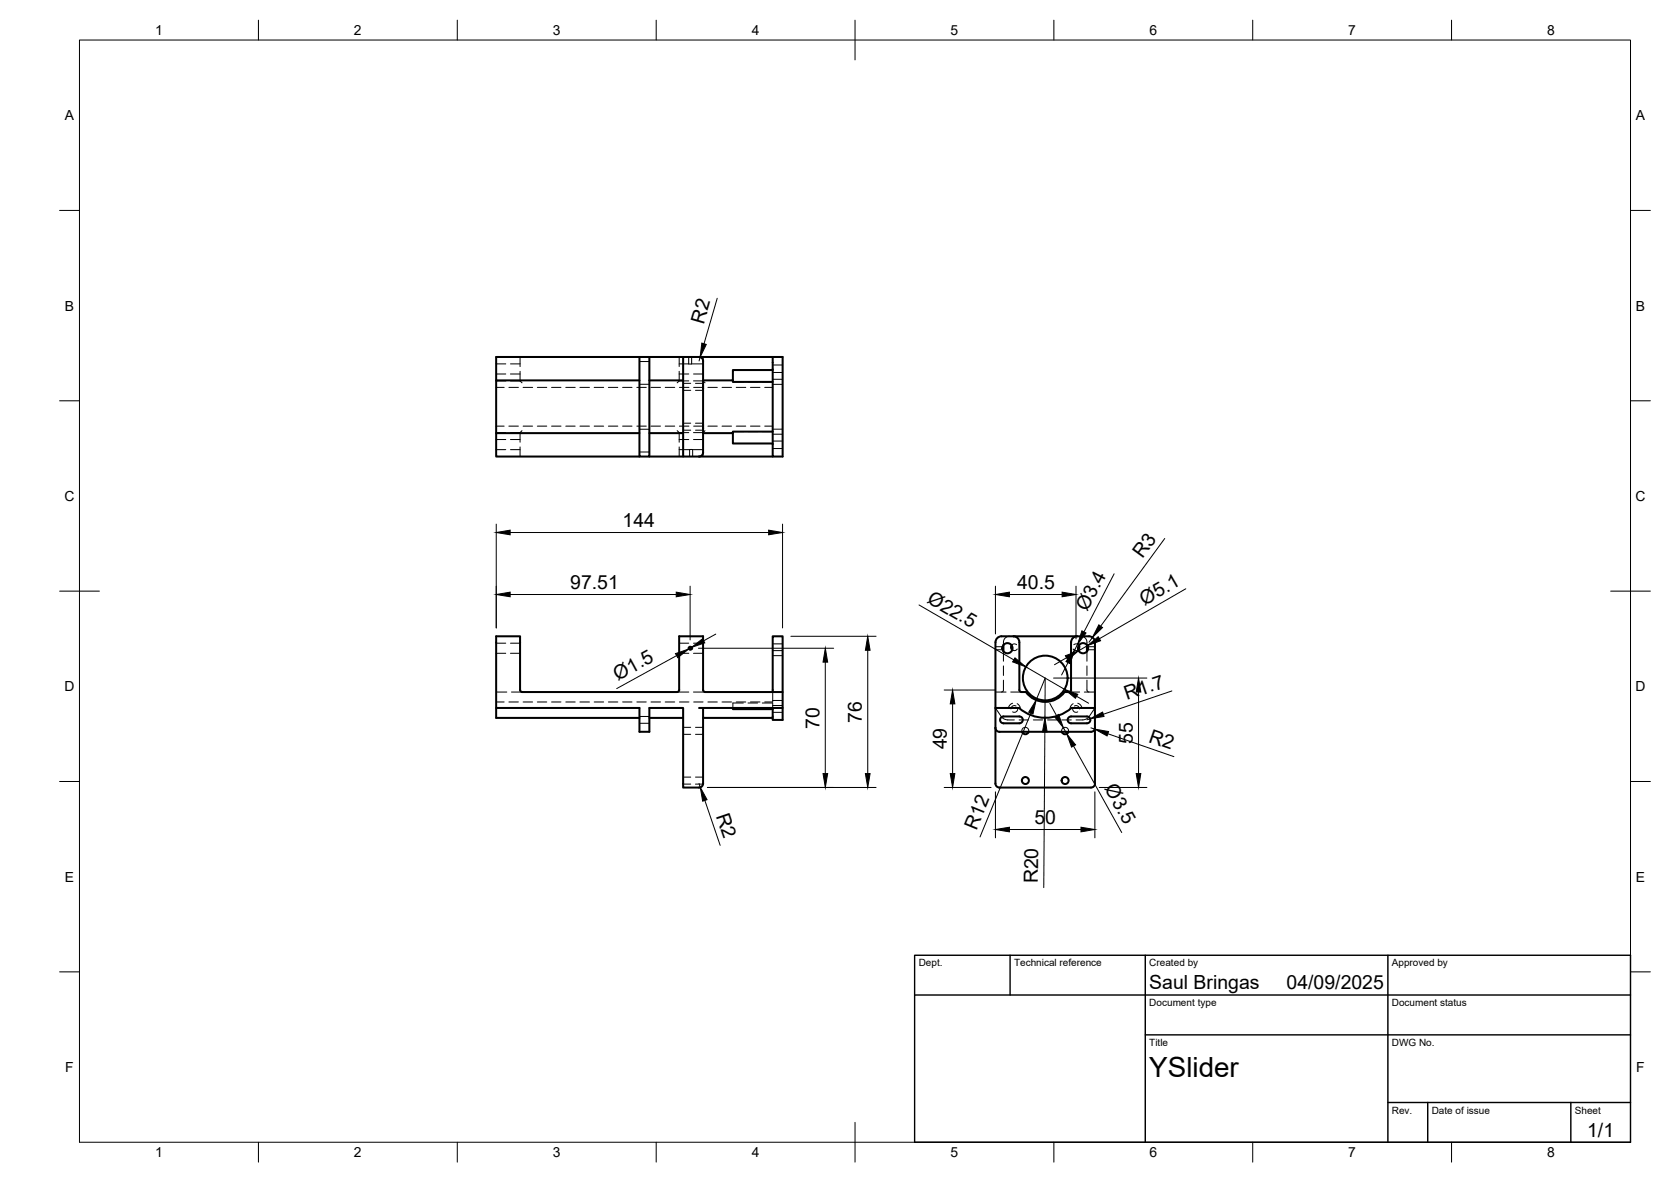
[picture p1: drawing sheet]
<svg xmlns="http://www.w3.org/2000/svg" width="420mm" height="297mm" viewBox="0 0 420 297" stroke-linecap="round" stroke-linejoin="round" font-family="sans-serif">
<!-- layer: Visible -->
<g fill="none" stroke="#000" stroke-width=".51">
<path d="M160.8 89.7h2.5v25h-2.5zM160.8 95.6h-36v13.2M160.8 89.7h-36v5.9M163.3 89.7h31M163.3 95.6h8.5M171.8 89.7v25h4M175.8 89.7a1.01 1.01 0 0 1 1 1v7M176.8 97.7v16a1.01 1.01 0 0 1-1 1M176.8 96.8v.9M184.3 95.6v.4h10M194.3 89.7h2.5v25h-2.5zM194.3 93h-10v2.6h-7.5"/>
<path d="M160.8 108.8h-36v5.9h36M163.3 114.7h8.5M163.3 108.8h8.5M175.8 114.7h18.5M176.8 106.8v.9M184.3 108.8v2.6h10M194.3 108.5h-10v.3h-7.5M254.8 159.9a1.49 1.49 0 0 1 1.5 1.5M270.8 159.9a1.49 1.49 0 0 0-1.5 1.5M124.8 177.9v2.5h36M130.8 173.4v-13.5h-6v18h36v6h2.5v-6h8.5v20h4a1.01 1.01 0 0 0 1-1v-19M130.8 173.4v.2l.5 .3"/>
<path d="M131.3 173.9h39M170.8 173.4v-13.5h6v13.5M170.8 173.4l-.1 .2-.4 .3M175.8 177.9h18.5M176.8 173.4l.1 .2 .4 .3M177.3 173.9h19.5M184.3 177.9v.3h10M194.3 173.9v-14h2.5v21h-2.5v-3h2.5M250.3 161.4v35.5a1.01 1.01 0 0 0 1 1h23a1.01 1.01 0 0 0 1-1v-35.5M250.3 177.9h5.9M250.3 161.4a1.49 1.49 0 0 1 1.5-1.5h22a1.49 1.49 0 0 1 1.5 1.5M252.3 162.1v1.6"/>
<path d="M254.4 162.2a.86 .86 0 0 0 .1 1.1M256.2 177.9a10 10 0 0 0 13.2 0h5.9M256.3 161.4v12M256.3 173.4l.3 .4 .2 .1M256.8 173.9h1.1M267.7 173.9h1.1M267.7 173.9a6 6 0 0 1-9.8 0M269.3 161.4v12M269.3 173.4l-.2 .4-.3 .1M271.3 162.2a.86 .86 0 0 1-.2 1.1M273.3 162.1v1.6M163.3 180.4h8.5"/>
<path d="M176.8 180.4h17.5M250.3 182.9a1.01 1.01 0 0 0 1 1h23a1.01 1.01 0 0 0 1-1M256.3 180.1h-4a.86 .86 0 0 0-.8 .8 .86 .86 0 0 0 .8 .9h4M256.3 180.1a.86 .86 0 0 1 .9 .8 .86 .86 0 0 1-.9 .9M258.7 183.9a.88 .88 0 0 1-.9 .6 .88 .88 0 0 1-.8-.6M268.7 183.9a.88 .88 0 0 1-.9 .6 .88 .88 0 0 1-.8-.6M268.7 180.3l.6-.2h4a.86 .86 0 0 1 .9 .8 .86 .86 0 0 1-.9 .9h-4a.86 .86 0 0 1-.8-.6 .86 .86 0 0 1 .2-.9z"/>
<circle cx="173.5" cy="162.9" r=".37"/>
<circle cx="253.3" cy="162.9" r="1.28"/>
<circle cx="262.8" cy="170.4" r="5.6"/>
<circle cx="272.3" cy="162.9" r="1.28"/>
<circle cx="257.8" cy="196.1" r=".88"/>
<circle cx="267.8" cy="196.1" r=".88"/>
</g>
<!-- layer: Hidden -->
<g fill="none" stroke="#000" stroke-width=".25">
<path d="M124.8 97.4h2M124.8 95.7h2.4M124.8 91.4h2.4M124.8 94h2.4M128 97.4h2.3M128.4 95.7h2.4l.5 .5M128.4 91.4h2.4M128.4 94h2.4M130.8 89.7v2.4M130.8 93.3v2.4M131.5 97.4h2.4M135.1 97.4h2.4"/>
<path d="M138.7 97.4h2.4M142.3 97.4h2.3M145.8 97.4h2.4M149.4 97.4h2.4M153 97.4h2.3M156.5 97.4h2.4M160.1 97.4h2.4M160.8 90.9h2.5M160.8 96.6h2.5M163.7 97.4h2.4M167.3 97.4h2.4M170.8 95.7l-.5 .5"/>
<path d="M170.8 89.7v2.4M170.8 93.3v2.4M170.8 95.7h2.4M170.8 91.4h2.4M170.8 94h2.4M170.8 97.4h2.4M171.8 98.1h1.9M171.8 96.3h1.9M173.2 91.4h.7M173.2 89.7v1.7M173.9 89.7v1.7M173.9 91.4h2.9"/>
<path d="M174.4 95.7h2.4l.5 .5M174.4 94h2.4M174.4 97.4h2.4M174.9 98.1h1.9M174.9 96.3h1.9M176.8 89.7v1M178 97.4h2.4M181.5 97.4h2.4M184.3 96h.1M184.3 96h2.6M185.1 97.4h2.4M188.1 96h2.4"/>
<path d="M188.7 97.4h2.4M191.7 96h2.6M192.3 97.4h2M194.3 91.7h2.5M194.3 96.6h2.5M194.3 93.6h2.5M194.3 95.3h2.5M124.8 107.1h2M124.8 108.7h2.4M124.8 110.5h2.4M124.8 113h2.4M128 107.1h2.3"/>
<path d="M128.4 108.7h2.4M128.4 110.5h2.4M128.4 113h2.4M130.8 108.7v2.4M130.8 112.3v2.4M131.3 108.2l-.5 .5M131.5 107.1h2.4M135.1 107.1h2.4M138.7 107.1h2.4M142.3 107.1h2.3M145.8 107.1h2.4M149.4 107.1h2.4"/>
<path d="M153 107.1h2.3M156.5 107.1h2.4M160.1 107.1h2.4M160.8 113.6h2.5M160.8 107.9h2.5M163.7 107.1h2.4M167.3 107.1h2.4M170.3 108.2l.5 .5h2.4M170.8 108.7v2.4M170.8 112.3v2.4M170.8 110.5h2.4M170.8 113h2.6"/>
<path d="M170.8 107.1h2.4M171.8 108.1h1.9M171.8 106.3h1.9M173.4 113h.8M173.4 113v1.7M174.2 113v1.7M174.2 113h2.6M174.4 110.5h2.4M174.4 107.1h2.4M174.9 108.1h1.9M174.9 106.3h1.9M176.8 113.7v1"/>
<path d="M177.3 108.2l-.5 .5h-2.4M178 107.1h2.4M181.5 107.1h2.4M184.3 108.5h.1M184.3 108.5h2.6M185.1 107.1h2.4M188.1 108.5h2.4M188.7 107.1h2.4M191.7 108.5h2.6M192.3 107.1h2M194.3 112.7h2.5M194.3 107.9h2.5"/>
<path d="M194.3 109.1h2.5M194.3 110.8h2.5M253.8 159.9a1.65 1.65 0 0 0-1.5 2.2M271.8 159.9a1.65 1.65 0 0 1 1.5 2.2M124.8 173.9h2.6M124.8 161.6h2.4M124.8 164.2h2.4M124.8 176.4h2M128 176.4h2.3M128.4 161.6h2.4M128.4 164.2h2.4M128.6 173.9h2.7"/>
<path d="M131.5 176.4h2.4M135.1 176.4h2.4M138.7 176.4h2.4M142.3 176.4h2.3M145.8 176.4h2.4M149.4 176.4h2.4M153 176.4h2.3M156.5 176.4h2.4M160.1 176.4h2.4M163.7 176.4h2.4M167.3 176.4h2.4M170.3 173.9h2.9"/>
<path d="M170.8 161.6h2.4M170.8 164.2h2.4M170.8 176.4h2.4M174.4 173.9h2.9M174.4 161.6h2.4M174.4 164.2h2.4M174.4 176.4h2.4M178 176.4h2.4M181.5 176.4h2.4M185.1 176.4h2.4M186.9 176.7h-2.6v1.2M188.1 176.7h2.4"/>
<path d="M188.7 176.4h2.4M191.7 176.7h2.6v1.2M194.3 173.9v2.5h-2M194.3 164.8h2.5M194.3 176h2.5M194.3 177.3h2.5M194.3 179h2.5M194.3 161.8h2.5M194.3 163.5h2.5M250.3 177.9l1.9 2.6 .8 .4h2.1M250.3 173.9h2.7M250.3 163.3h1.8"/>
<path d="M250.3 162.5h1.8M252.3 170.9v2.5l-.1 .4-.4 .1M252.3 163.7v2.5M252.3 167.4v2.3M254.1 173.9h2.7M254.6 176.7l-.7 .5-.3 .7M255.5 177.4a.86 .86 0 0 0-1.3 .8M255.6 162a.87 .87 0 0 0-1.3 .2M255.8 176.8l.5 .6 .3 .8M255.8 163.1a.85 .85 0 0 1-1.3 .2M255.9 178.2a.86 .86 0 0 1-1.3 .7M268.8 173.9h2.7"/>
<path d="M269.7 178.2a.86 .86 0 0 0 1.3 .7M269.8 163.1a.85 .85 0 0 0 1.3 .2M269.8 176.9l-.5 .5-.3 .8M270 162a.87 .87 0 0 1 1.3 .2M270.1 177.4a.86 .86 0 0 1 1.3 .8M271 176.7l.7 .5 .3 .7M272.6 173.9h2.7M273.3 170.9v2.5l.1 .3 .4 .2M273.3 163.7v2.5M273.3 167.4v2.3M273.5 163.3h1.8M273.5 162.5h1.8"/>
<path d="M275.3 177.9l-1.8 2.6-.9 .4h-2M160.8 181.8h2.5M160.8 180.1h2.5M171.8 197h1.9M171.8 195.3h1.9M171.8 184.5h1.9M171.8 182.8h1.9M174.9 197h1.9M174.9 195.3h1.9M174.9 184.5h1.9M174.9 182.8h1.9M256.2 180.9h2.4"/>
<path d="M257 183.9a.87 .87 0 0 1 .8-1.1 .87 .87 0 0 1 .8 1.1M259.8 180.9h2.4M263.4 180.9h2.4M267 183.9a.87 .87 0 0 1 .8-1.1 .87 .87 0 0 1 .8 1.1M267 180.9h2.4"/>
<circle cx="173.8" cy="162.9" r=".37"/>
</g>
<!-- layer: BORDER -->
<g fill="none" stroke="#000" stroke-width=".25">
<path d="M20 10.1h390v276.9h-390zM65 5.1v5M115 5.1v5M165 5.1v5M215 5.1v10M265 5.1v5M315 5.1v5M365 5.1v5M15 52.9h5M410 52.9h5M15 100.7h5M410 100.7h5"/>
<path d="M15 148.6h10M405 148.6h10M15 196.4h5M410 196.4h5M15 244.2h5M410 244.2h5M65 287v5M115 287v5M165 287v5M215 282.1v9.9M265 287v5M315 287v5"/>
<path d="M365 287v5"/>
</g>
<!-- layer: TITLEBLOCK -->
<path d="M230 240.1h180v46.9h-180zM230 250h180M254 240.1v9.9M288 240.1v46.9M349 240.1v46.9M288 260.1h122M349 277.1h61M359 277.1v9.9M395 277.1v9.9" fill="none" stroke="#000" stroke-width=".36"/>
<!-- layer: FD_Dimensions -->
<g fill="none" stroke="#000" stroke-width=".25">
<path d="M180.3 75l-3.3 11.4M176 89.8l-.2 .9M176.1 89.7a1.01 1.01 0 0 1 .7 1M124.8 131.7v26.1M128.3 133.8h65M196.8 131.7v26.1M292.9 135.3l-16.1 22.1M128.3 149.4h41.7M173.5 147.3v13.5M180 159.3l-3.1 1.7M198.9 159.9h21.4M231.1 152l23.8 13.8"/>
<path d="M250.3 147.3v12M253.8 149.4h13.3M270.6 147.3v13.3M280.1 144.2l-7.5 14.6M298.2 148l-21.8 12.5M170.1 164.8l-15 8.2M173.8 162.7l-.6 .4M175.6 162.9h34M207.5 166.4v28M218.2 163.4v31M237.4 173.4h12.8M239.5 176.9v17.5"/>
<path d="M257.9 167.6l9.8 5.6M259.2 179.2l-12.8 31.1M260.5 176l2.3-5.6-.1 10M264 176.8l1.7 3M264.9 170.4h23.5M268.2 165.3l-3.1 1.8M268.5 166.5l-1.6 3.1M270.7 175l3 1.7M271 161.9l-.8 1.5M273.4 162.3l-2.2 1.2M274.7 160.2l-.9 1.2M286.3 173.9v20.5"/>
<path d="M294.7 173.6l-17.3 5.9M175.8 196.9l.3 1M177.9 197.9h42.4M237.4 197.9h11.8M250.3 199v11.6M262.7 183.9l-.3 39.2M267.4 182.9l.8 1.5M269.9 187.5l12.1 21.7M274.1 180.6l-.8 .3M274.3 182.9l1 .3M275.3 199v11.6M276.4 197.9h12"/>
<path d="M278.6 184.4l16.6 5.7M177.2 201.2l3.9 11.2M253.8 208.5h18"/>
</g>
<g fill="#000" stroke="#000" stroke-width=".25">
<path d="M176.5 86.2l1.1 .4-1.6 3.2zM124.8 133.8l3.5-.6v1.2zM193.3 133.2l3.5 .6-3.5 .6zM124.8 149.4l3.5-.6v1.2zM170 148.8l3.5 .6-3.5 .6zM250.3 149.4l3.5-.6v1.2zM267.1 148.8l3.5 .6-3.5 .6zM272 158.5l1.1 .6-2.1 2.8zM276.3 157l.9 .7-2.5 2.5zM169.8 164.3l3.4-1.2-2.8 2.2zM173.8 162.7l2.8-2.2 .6 1.1zM207.5 162.9l.6 3.5h-1.2z"/>
<path d="M218.2 159.9l.6 3.5h-1.2zM239.5 173.4l.6 3.5h-1.2zM255.2 165.3l2.7 2.3-3.3-1.3zM260.5 176l-.8 3.4-1-.4zM265.2 180.1l1-.6 1.2 3.4zM267.9 164.8l3.3-1.3-2.7 2.3zM270.2 163.4l-1.1 3.4-1.1-.5zM267.7 173.2l3.3 1.3-.6 1zM273.4 162.3l2.7-2.3 .6 1zM274.1 180.6l3.1-1.6 .4 1.1zM286.3 170.4l.6 3.5h-1.2zM206.9 194.4h1.2l-.6 3.5z"/>
<path d="M217.6 194.4h1.2l-.6 3.5zM238.9 194.4h1.2l-.6 3.5zM262.7 180.4l.6 3.5h-1.2zM268.2 184.4l2.2 2.8-1 .6zM275.3 183.2l3.4 .6-.3 1.1zM285.7 194.4h1.2l-.6 3.5zM176.1 197.9l1.7 3.1-1.1 .3zM250.3 208.5l3.5-.6v1.1zM271.8 207.9l3.5 .6-3.5 .5z"/>
</g>
<text font-size="7" x="289" y="270.6">YSlider</text>
<g font-size="4.9">
<text x="176.9" y="81.7" transform="rotate(-74 176.9 81.7)">R2</text>
<text x="156.5" y="132.4">144</text>
<text x="287.3" y="140.5" transform="rotate(-54 287.3 140.5)">R3</text>
<text x="143.4" y="147.9">97.51</text>
<text x="255.7" y="147.9">40.5</text>
<text x="232.9" y="151.3" transform="rotate(30 232.9 151.3)">Ø22.5</text>
<text x="273.4" y="153.9" transform="rotate(-63 273.4 153.9)">Ø3.4</text>
<text x="287.8" y="152.2" transform="rotate(-30 287.8 152.2)">Ø5.1</text>
<text x="155.4" y="171.1" transform="rotate(-29 155.4 171.1)">Ø1.5</text>
<text x="283.3" y="176" transform="rotate(-19 283.3 176)">R1.7</text>
<text x="206.1" y="183.1" transform="rotate(-90 206.1 183.1)">70</text>
<text x="216.7" y="181.6" transform="rotate(-90 216.7 181.6)">76</text>
<text x="238.1" y="188.3" transform="rotate(-90 238.1 188.3)">49</text>
<text x="284.8" y="186.9" transform="rotate(-90 284.8 186.9)">55</text>
<text x="288.6" y="186.4" transform="rotate(19 288.6 186.4)">R2</text>
<text x="277.6" y="198.1" transform="rotate(61 277.6 198.1)">Ø3.5</text>
<text x="180" y="205" transform="rotate(71 180 205)">R2</text>
<text x="245.5" y="208.9" transform="rotate(-68 245.5 208.9)">R12</text>
<text x="260.1" y="207">50</text>
<text x="261" y="222" transform="rotate(-90 261 222)">R20</text>
<text x="289" y="248.5">Saul Bringas</text>
<text x="323.5" y="248.5">04/09/2025</text>
<text x="399.1" y="285.7">1/1</text>
</g>
<g font-size="3.5">
<text x="39" y="8.8">1</text>
<text x="89" y="8.8">2</text>
<text x="139" y="8.8">3</text>
<text x="189" y="8.8">4</text>
<text x="239" y="8.8">5</text>
<text x="289" y="8.8">6</text>
<text x="339" y="8.8">7</text>
<text x="389" y="8.8">8</text>
<text x="16.3" y="30.2">A</text>
<text x="411.3" y="30.2">A</text>
<text x="16.3" y="78">B</text>
<text x="411.3" y="78">B</text>
<text x="16.2" y="125.9">C</text>
<text x="411.2" y="125.9">C</text>
<text x="16.2" y="173.7">D</text>
<text x="411.2" y="173.7">D</text>
<text x="16.3" y="221.6">E</text>
<text x="411.3" y="221.6">E</text>
<text x="16.4" y="269.4">F</text>
<text x="411.4" y="269.4">F</text>
<text x="39" y="290.8">1</text>
<text x="89" y="290.8">2</text>
<text x="139" y="290.8">3</text>
<text x="189" y="290.8">4</text>
<text x="239" y="290.8">5</text>
<text x="289" y="290.8">6</text>
<text x="339" y="290.8">7</text>
<text x="389" y="290.8">8</text>
</g>
<g font-size="2.5">
<text x="231" y="242.9">Dept.</text>
<text x="255" y="242.9">Technical reference</text>
<text x="289" y="242.9">Created by</text>
<text x="350" y="242.9">Approved by</text>
<text x="289" y="252.8">Document type</text>
<text x="350" y="252.8">Document status</text>
<text x="289" y="262.9">Title</text>
<text x="350" y="262.9">DWG No.</text>
<text x="350" y="279.9">Rev.</text>
<text x="360" y="279.9">Date of issue</text>
<text x="396" y="279.9">Sheet</text>
</g>
</svg>
